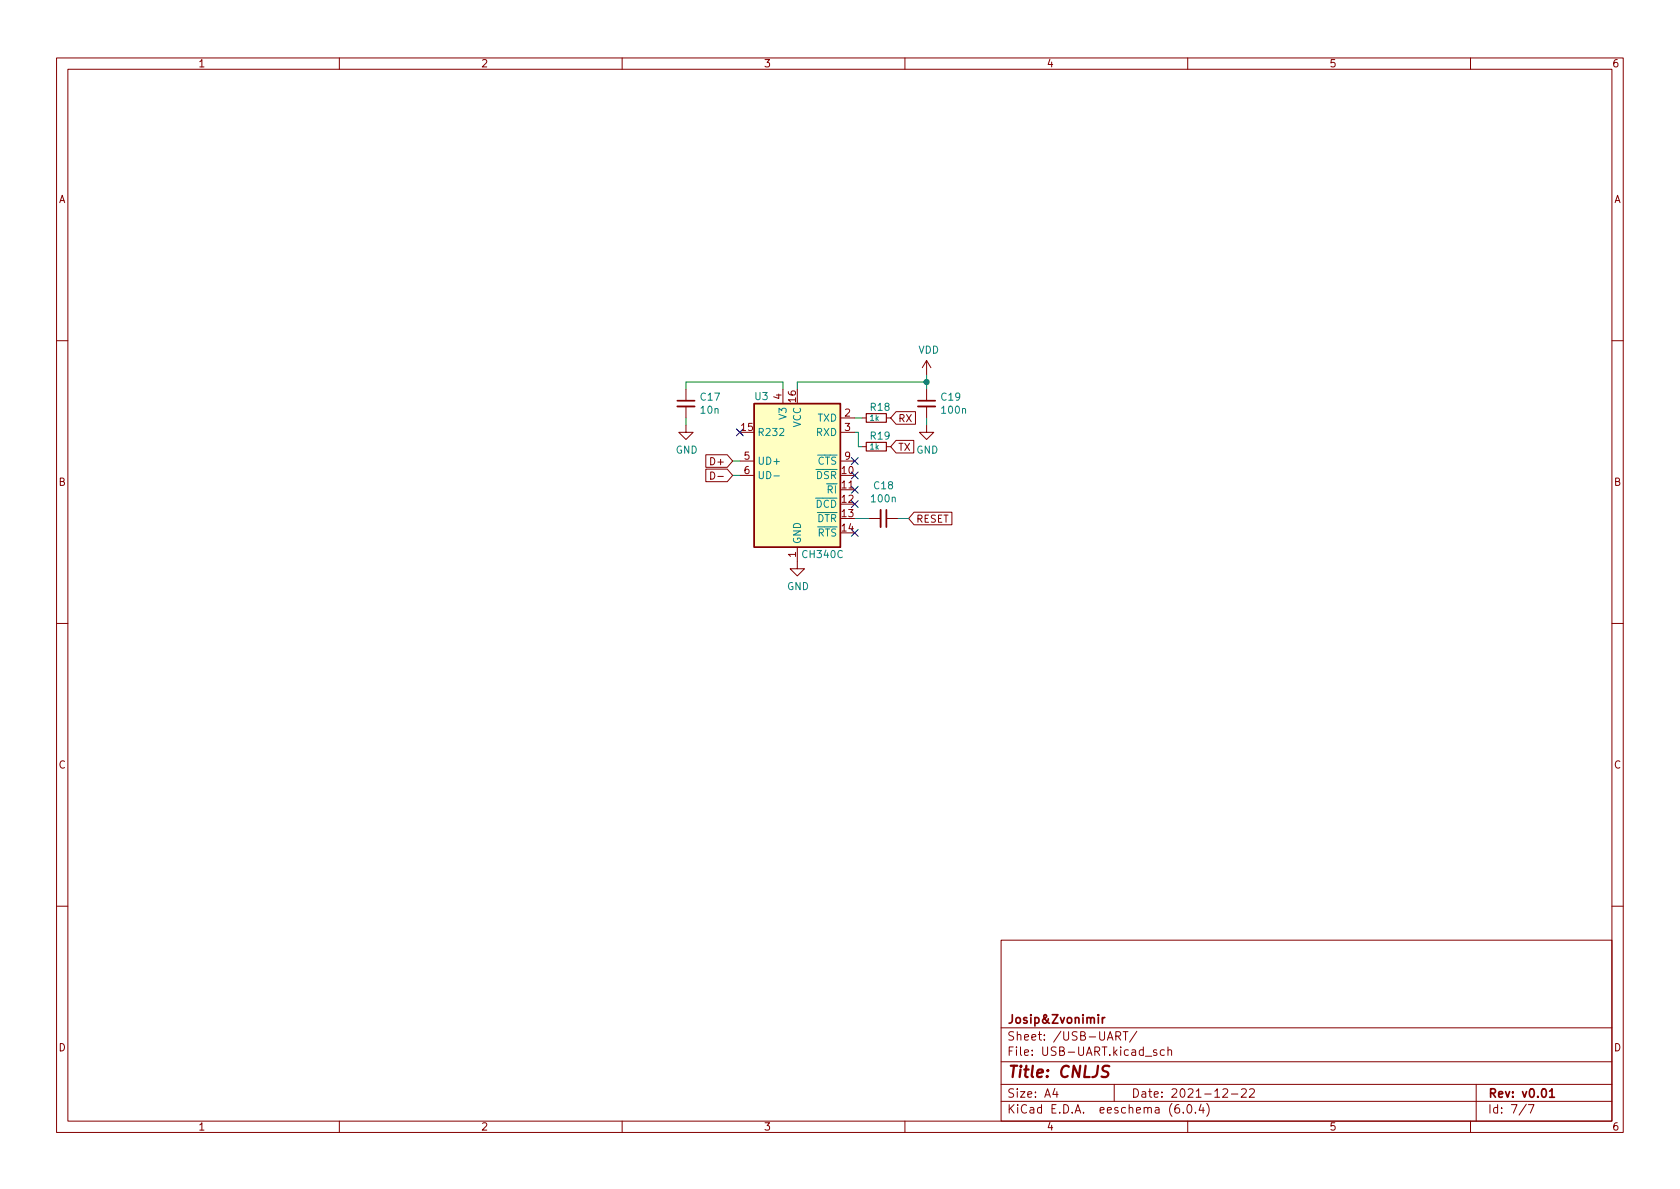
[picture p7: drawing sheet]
<svg xmlns="http://www.w3.org/2000/svg" width="297mm" height="210mm" viewBox="0 0 297 210" stroke-linecap="round" stroke-linejoin="round" font-family="sans-serif">
<g fill="none" stroke="#840000" stroke-width=".18">
<path d="M10 10.2h277v190.1h-277zM12 12.2h273v186.1h-273zM60 10.2v2M110 10.2v2M160 10.2v2M210 10.2v2M260 10.2v2M10 60.2h2M121.3 75.2v1.2h1.3l-1.3 1.3-1.3-1.3h1.3M121.3 68.8v2.1M121.3 71.9v2M138.4 68.8v2.6"/>
<path d="M148.6 73.9h2.5M148.6 76.4h2.5M152.4 73.9h.8M152.4 79h.8M156.7 73.9h.8M156.7 79h.8M158.4 72.8h3.5v2.2h-3.5l-.9-1.1zM158.4 77.9h3.2v2.2h-3.2l-.9-1.1zM163.8 75.2v1.2h1.3l-1.3 1.3-1.2-1.3h1.2M163.8 63.7v2.6M163.8 68.8v2.1M163.8 71.9v2"/>
<path d="M163.8 63.7l-.7 1.3M163.8 63.7l.8 1.3M285 60.2h2M124.8 80.4h3.8l.9 1.1-.9 1.1h-3.8zM124.8 83h3.8l.9 1.1-.9 1.1h-3.8zM125.7 83.5a.64 .64 0 0 1 .7 .6 .64 .64 0 0 1-.7 .6zM126.9 84.2h1M130.8 81.5h2.5M130.8 84.1h2.5M141 96.8v3.8h1.2l-1.2 1.2-1.3-1.2h1.3M148.6 86.6h2.5M148.6 81.5h2.5"/>
<path d="M153.7 91.7h2M156.7 91.7h2M161.6 90.6h6.7v2.2h-6.7l-.9-1.1zM10 110.2h2M285 110.2h2M10 160.2h2M177 166.3h108v32h-108zM285 160.2h2M60 198.3v2M110 198.3v2M160 198.3v2M177 194.8h108"/>
<path d="M177 191.8h108M177 187.8h108M177 181.8h108M186.5 192.5l-.4 1h1M186.9 193v1M197 191.8v3M197.3 183.2l.7-.1 .1-.2v-.3l-.2-.2h-.6v1.5M197.6 183.2l.5 .7M198.6 182.4h.8M199 182.4v1.5M201 182.4l-1.3 1.9M204.5 185.7l-.4-.1-.2 .2 .1 .3 .5 .1v.4h-.6"/>
<path d="M205.9 185.7l-.5-.1-.3 .3v.4l.2 .3h.6M206.5 185.8l.2-.2 .4 .1v.9M206.5 185.1v1.5M208.4 195.3a.59 .59 0 0 0-.7 .7v.5l.2 .3h.4l.2-.1 .1-.5-.2-.2-.4-.1-.3 .3M209.2 196.7v.1M210 198.3v2M210.1 195.4l.1-.1a.81 .81 0 0 1 .6 .7 .81 .81 0 0 1-.3 .8h-.1a.81 .81 0 0 1-.6-.6 .81 .81 0 0 1 .3-.8zM211.4 196.7v.1M212.4 195.3l-.4 1h.9M212.7 195.8v1M213.4 195.1a1.72 1.72 0 0 1 0 2.3M216.2 192.7l.6-.2 .2 .2 .1 .3-1 1h1"/>
<path d="M217.7 193.5h1.2M219.5 192.7l.6-.2 .2 .2 .1 .3-1 1h1M220.9 192.7l.6-.2 .2 .2 .1 .3-.9 1h.9M260 198.3v2M261 191.8v6.5M269.9 195.3l-1.3 1.9M270.2 195.3h1l-.6 1.5"/>
</g>
<path d="M119.8 70.9h3M162.3 70.9h3.1M156.7 90.2v3M194.9 179.9v1M195.3 179.9l-.2 .1-.2 .2M274 193l.4-.5v1.5M274 194h.8" fill="none" stroke="#840000" stroke-width=".3"/>
<path d="M196.1 188.6a.85 .85 0 0 0-1 .1 .45 .45 0 0 0 .2 .7l.3 .1a.49 .49 0 0 1 .4 .5 .49 .49 0 0 1-.5 .5l-.7-.1" fill="none" stroke="#840000" stroke-width=".4"/>
<path d="M119.8 71.9h3M162.3 71.9h3.1M155.7 90.2v3" fill="none" stroke="#840000" stroke-width=".33"/>
<path d="M153.2 73.1h3.5v1.6h-3.5zM153.2 78.2h3.5v1.6h-3.5z" fill="none" stroke="#840000" stroke-width=".2"/>
<path d="M133.3 71.4h15.3v25.4h-15.3z" fill="#ffffc2" stroke="#ffffc2" stroke-width=".18"/>
<path d="M133.3 71.4h15.3v25.4h-15.3z" fill="none" stroke="#840000" stroke-width=".25"/>
<path d="M136.8 84.2h1" fill="none" stroke="#008484" stroke-width=".18"/>
<path d="M121.3 68.8v-1.2h17.1v1.2M121.3 73.9v1.3M151.1 76.4h.7v2.6h.6M151.1 73.9h1.3M163.8 67.6h-22.8v1.2M163.8 66.3v2.5M163.8 73.9v1.3M129.5 81.5h1.3M129.5 84.1h1.3M151.1 91.7h2.6M158.7 91.7h2" fill="none" stroke="#008400" stroke-width=".18"/>
<path d="M130.2 75.8l1.2 1.3M131.4 75.8l-1.2 1.3M150.5 86l1.2 1.2M150.5 80.9l1.2 1.2M150.5 83.5l1.2 1.2M150.5 88.5l1.2 1.3M150.5 93.6l1.2 1.2M151.7 86l-1.2 1.2M151.7 80.9l-1.2 1.2M151.7 83.5l-1.2 1.2M151.7 88.5l-1.2 1.3M151.7 93.6l-1.2 1.2" fill="none" stroke="#000084" stroke-width=".18"/>
<circle cx="163.8" cy="67.6" r=".46" fill="#008400" stroke="#008400" stroke-width=".18"/>
<text font-size="2.8" fill="#840000" x="178" y="190.6">Title: CNLJS</text>
<g font-size="2.1" fill="#840000">
<text x="178" y="184">Sheet: /USB-UART/</text>
<text x="178" y="181">Josip&amp;Zvonimir</text>
<text x="178" y="186.7">File: USB-UART.kicad_sch</text>
<text x="178" y="196.9">KiCad E.D.A. eeschema (6.0.4)</text>
<text x="178" y="194.1">Size: A4</text>
<text x="200" y="194.1">Date: 2021-12-22</text>
<text x="263" y="194.1">Rev: v0.01</text>
<text x="263" y="196.9">Id: 7/7</text>
</g>
<g font-size="1.8" fill="#840000">
<text x="35" y="11.9">1</text>
<text x="85" y="11.9">2</text>
<text x="135" y="11.9">3</text>
<text x="185" y="11.9">4</text>
<text x="235" y="11.9">5</text>
<text x="285" y="11.9">6</text>
<text x="10.3" y="35.9">A</text>
<text x="285.3" y="35.9">A</text>
<text x="138.2" y="70.6" transform="rotate(-90 138.2 70.6)">4</text>
<text x="140.7" y="71.1" transform="rotate(-90 140.7 71.1)">16</text>
<text x="131.1" y="76.2">15</text>
<text x="149.4" y="73.7">2</text>
<text x="149.4" y="76.2">3</text>
<text x="158.7" y="74.6">RX</text>
<text x="126" y="82.3">D+</text>
<text x="131.6" y="81.3">5</text>
<text x="131.6" y="83.8">6</text>
<text x="148.9" y="83.8">10</text>
<text x="149.4" y="81.3">9</text>
<text x="158.7" y="79.7">TX</text>
<text x="10.3" y="85.9">B</text>
<text x="148.9" y="86.4">11</text>
<text x="148.9" y="88.9">12</text>
<text x="285.3" y="85.9">B</text>
<text x="148.9" y="91.4">13</text>
<text x="148.9" y="94">14</text>
<text x="161.9" y="92.4">RESET</text>
<text x="140.7" y="98.5" transform="rotate(-90 140.7 98.5)">1</text>
<text x="10.3" y="135.9">C</text>
<text x="285.3" y="135.9">C</text>
<text x="10.3" y="185.9">D</text>
<text x="285.3" y="185.9">D</text>
<text x="35" y="199.9">1</text>
<text x="85" y="199.9">2</text>
<text x="135" y="199.9">3</text>
<text x="185" y="199.9">4</text>
<text x="235" y="199.9">5</text>
<text x="285" y="199.9">6</text>
</g>
<g font-size="1.8" fill="#008484">
<text x="162.3" y="62.5">VDD</text>
<text x="123.9" y="70.8">C17</text>
<text x="133.5" y="70.7">U3</text>
<text x="166.5" y="70.8">C19</text>
<text x="124" y="73.1">10n</text>
<text x="133.9" y="77.1">R232</text>
<text x="139.1" y="74" transform="rotate(-90 139.1 74)">V3</text>
<text x="141.6" y="75.6" transform="rotate(-90 141.6 75.6)">VCC</text>
<text x="144.3" y="77.1">RXD</text>
<text x="144.5" y="74.5">TXD</text>
<text x="154" y="72.6">R18</text>
<text x="154" y="77.7">R19</text>
<text x="166.6" y="73.1">100n</text>
<text x="119.4" y="80.2">GND</text>
<text x="133.9" y="82.2">UD+</text>
<text x="143.2" y="82.2">~{CTS}</text>
<text x="162" y="80.2">GND</text>
<text x="133.9" y="84.7">UD-</text>
<text x="142.9" y="89.8">~{DCD}</text>
<text x="143" y="84.7">~{DSR}</text>
<text x="144.9" y="87.2">~{RI}</text>
<text x="154.2" y="88.8">100n</text>
<text x="154.6" y="86.5">C18</text>
<text x="143.1" y="92.3">~{DTR}</text>
<text x="143.2" y="94.9">~{RTS}</text>
<text x="141.6" y="96.3" transform="rotate(-90 141.6 96.3)">GND</text>
<text x="142" y="98.7">CH340C</text>
<text x="139.1" y="104.3">GND</text>
</g>
<g font-size="1.4" fill="#008484">
<text x="153.8" y="74.4">1k</text>
<text x="153.8" y="79.5">1k</text>
</g>
</svg>
